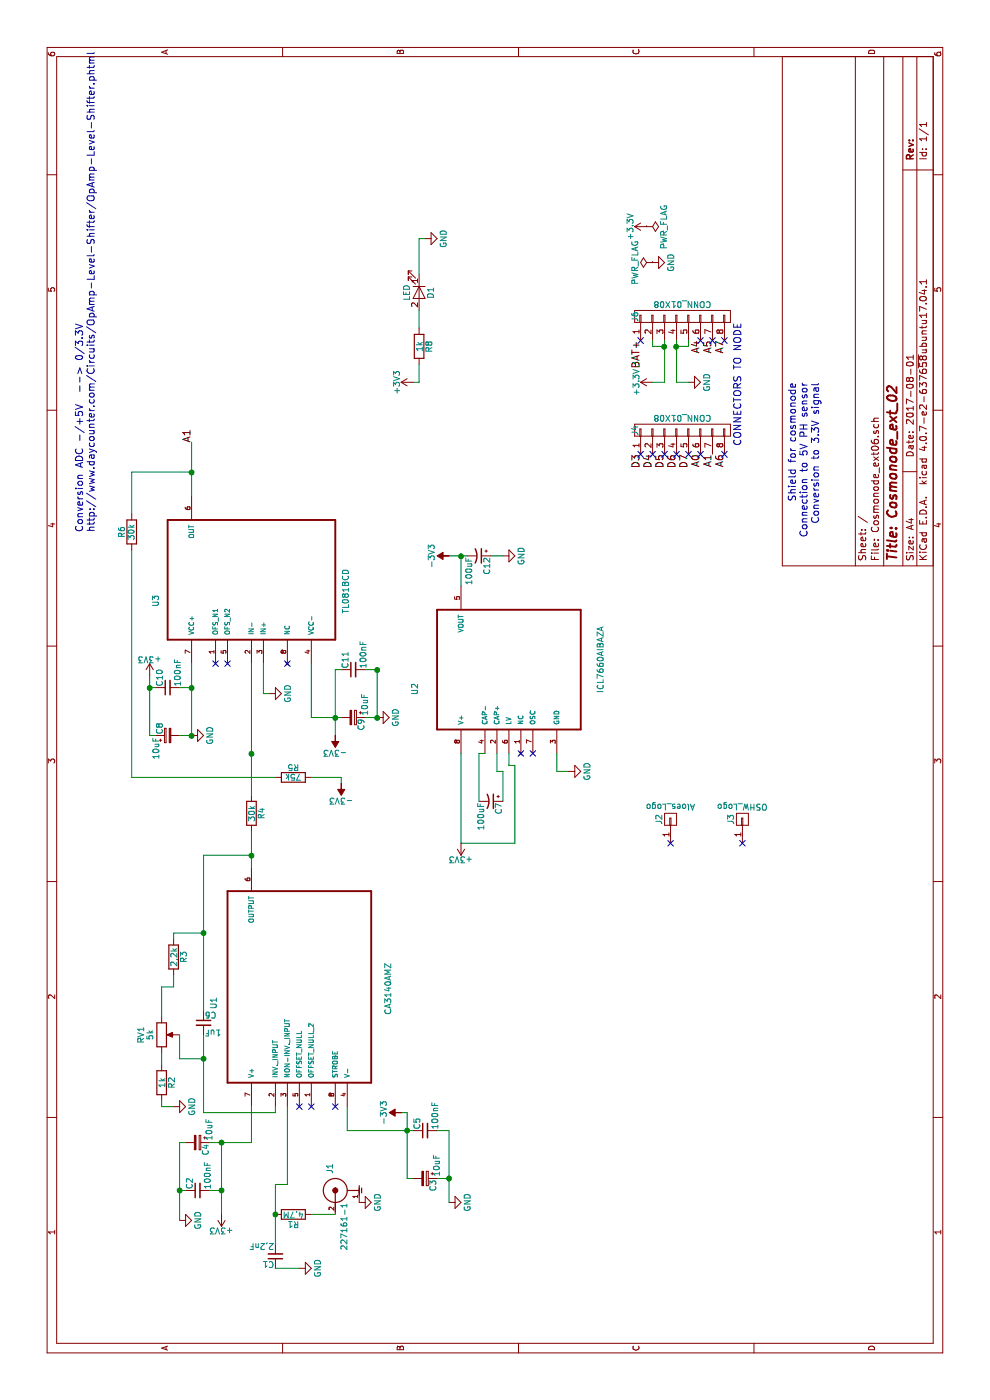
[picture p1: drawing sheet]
EESchema Schematic File Version 2
LIBS:power
LIBS:device
LIBS:switches
LIBS:relays
LIBS:motors
LIBS:transistors
LIBS:conn
LIBS:linear
LIBS:regul
LIBS:74xx
LIBS:cmos4000
LIBS:adc-dac
LIBS:memory
LIBS:xilinx
LIBS:microcontrollers
LIBS:dsp
LIBS:microchip
LIBS:analog_switches
LIBS:motorola
LIBS:texas
LIBS:intel
LIBS:audio
LIBS:interface
LIBS:digital-audio
LIBS:philips
LIBS:display
LIBS:cypress
LIBS:siliconi
LIBS:opto
LIBS:atmel
LIBS:contrib
LIBS:valves
LIBS:BSS138
LIBS:BNC_P7003
LIBS:CA3140AMZ
LIBS:ICL7660AIBAZA
LIBS:TL081BCD
LIBS:Cosmonode_ext06-cache
EELAYER 25 0
EELAYER END
$Descr A4 11693 8268
encoding utf-8
Sheet 1 1
Title "Cosmonode_ext_02"
Date "2017-08-01"
Rev ""
Comp ""
Comment1 ""
Comment2 ""
Comment3 ""
Comment4 ""
$EndDescr
$Comp
L CONN_01X08 J4
U 1 1
P 8100 5700
F 0 "J4" H 8100 6100 50  0000 C CNN
F 1 "CONN_01X08" V 8200 5700 50  0000 C CNN
F 2 "Socket_Strips:Socket_Strip_Straight_1x08_Pitch2.54mm" H 8100 5700 50  0001 C CNN
F 3 "" H 8100 5700 50  0001 C CNN
	1    8100 5700
	1    0    0    -1  
$EndComp
$Comp
L CONN_01X08 J6
U 1 1
P 9050 5700
F 0 "J6" H 9050 6100 50  0000 C CNN
F 1 "CONN_01X08" V 9150 5700 50  0000 C CNN
F 2 "Socket_Strips:Socket_Strip_Straight_1x08_Pitch2.54mm" H 9050 5700 50  0001 C CNN
F 3 "" H 9050 5700 50  0001 C CNN
	1    9050 5700
	1    0    0    -1  
$EndComp
Text Label 7900 5350 2    60   ~ 0
D3
Text Label 7900 5450 2    60   ~ 0
D4
Text Label 7900 5550 2    60   ~ 0
D5
Text Label 7900 5650 2    60   ~ 0
D6
Text Label 7900 5750 2    60   ~ 0
D7
Text Label 7900 5950 2    60   ~ 0
A1
Text Label 8850 5350 2    60   ~ 0
BAT+
$Comp
L +3.3V #PWR01
U 1 1
P 8500 5450
F 0 "#PWR01" H 8500 5300 50  0001 C CNN
F 1 "+3.3V" H 8500 5590 50  0000 C CNN
F 2 "" H 8500 5450 50  0001 C CNN
F 3 "" H 8500 5450 50  0001 C CNN
	1    8500 5450
	1    0    0    -1  
$EndComp
$Comp
L GND #PWR02
U 1 1
P 8500 5750
F 0 "#PWR02" H 8500 5500 50  0001 C CNN
F 1 "GND" H 8500 5600 50  0000 C CNN
F 2 "" H 8500 5750 50  0001 C CNN
F 3 "" H 8500 5750 50  0001 C CNN
	1    8500 5750
	1    0    0    -1  
$EndComp
Text Label 8850 5850 2    60   ~ 0
A4
Text Label 8850 5950 2    60   ~ 0
A5
$Comp
L +3.3V #PWR03
U 1 1
P 9800 5400
F 0 "#PWR03" H 9800 5250 50  0001 C CNN
F 1 "+3.3V" H 9800 5540 50  0000 C CNN
F 2 "" H 9800 5400 50  0001 C CNN
F 3 "" H 9800 5400 50  0001 C CNN
	1    9800 5400
	1    0    0    -1  
$EndComp
$Comp
L GND #PWR04
U 1 1
P 9500 5450
F 0 "#PWR04" H 9500 5200 50  0001 C CNN
F 1 "GND" H 9500 5300 50  0000 C CNN
F 2 "" H 9500 5450 50  0001 C CNN
F 3 "" H 9500 5450 50  0001 C CNN
	1    9500 5450
	1    0    0    -1  
$EndComp
$Comp
L PWR_FLAG #FLG05
U 1 1
P 9500 5450
F 0 "#FLG05" H 9500 5525 50  0001 C CNN
F 1 "PWR_FLAG" H 9500 5600 50  0000 C CNN
F 2 "" H 9500 5450 50  0001 C CNN
F 3 "" H 9500 5450 50  0001 C CNN
	1    9500 5450
	1    0    0    -1  
$EndComp
$Comp
L PWR_FLAG #FLG06
U 1 1
P 9800 5400
F 0 "#FLG06" H 9800 5475 50  0001 C CNN
F 1 "PWR_FLAG" H 9800 5550 50  0000 C CNN
F 2 "" H 9800 5400 50  0001 C CNN
F 3 "" H 9800 5400 50  0001 C CNN
	1    9800 5400
	-1   0    0    1   
$EndComp
NoConn ~ 8850 5350
Text Notes 8500 6850 2    60   ~ 0
Shield for cosmonode\nConnection to 5V PH sensor\nConversion to 3.3V signal
NoConn ~ 8850 5850
NoConn ~ 8850 5950
NoConn ~ 7900 5750
Text Notes 9000 6200 2    60   ~ 0
CONNECTORS TO NODE
Text Label 7900 6050 2    60   ~ 0
A6
Text Label 8850 6050 2    60   ~ 0
A7
NoConn ~ 7900 6050
$Comp
L 227161-1 J1
U 1 1
P 1750 2800
F 0 "J1" H 1890 2820 50  0000 L BNN
F 1 "227161-1" H 1250 2700 50  0000 L BNN
F 2 "BNC_P7003:TE_227161-1" H 1750 2800 50  0001 L BNN
F 3 "227161-1" H 1750 2800 50  0001 L BNN
F 4 "Good" H 1750 2800 50  0001 L BNN "Availability"
F 5 "BNC Series 50 Ohm Right Angle Through Hole Jack Female Socket Connector" H 1750 2800 50  0001 L BNN "Description"
F 6 "TE Connectivity / AMP" H 1750 2800 50  0001 L BNN "MF"
F 7 "None" H 1750 2800 50  0001 L BNN "Package"
F 8 "2.39 USD" H 1750 2800 50  0001 L BNN "Price"
	1    1750 2800
	1    0    0    -1  
$EndComp
$Comp
L CA3140AMZ U1
U 1 1
P 3450 2400
F 0 "U1" H 3266 2990 50  0000 L BNN
F 1 "CA3140AMZ" H 3218 1533 50  0000 L BNN
F 2 "Housings_SOIC:SOIC-8_3.9x4.9mm_Pitch1.27mm" H 3450 2400 50  0001 L BNN
F 3 "CA3140AMZ" H 3450 2400 50  0001 L BNN
F 4 "1.59 USD" H 3450 2400 50  0001 L BNN "Price"
F 5 "SOIC-8 Intersil" H 3450 2400 50  0001 L BNN "Package"
F 6 "Intersil" H 3450 2400 50  0001 L BNN "MF"
F 7 "CA140 Series 4.5 MHz 9 V/us 36 V BiMOS Operational Amplifier - SOIC-8" H 3450 2400 50  0001 L BNN "Description"
F 8 "Good" H 3450 2400 50  0001 L BNN "Availability"
	1    3450 2400
	1    0    0    -1  
$EndComp
$Comp
L TL081BCD U3
U 1 1
P 6850 2000
F 0 "U3" H 6626 2676 50  0000 L BNN
F 1 "TL081BCD" H 6570 1089 50  0000 L BNN
F 2 "Housings_SOIC:SOIC-8_3.9x4.9mm_Pitch1.27mm" H 6850 2000 50  0001 L BNN
F 3 "Texas Instruments" H 6850 2000 50  0001 L BNN
F 4 "SOIC-8 Texas Instruments" H 6850 2000 50  0001 L BNN "Package"
F 5 "JFET-Input Operational Amplifier 8-SOIC 0 to 70" H 6850 2000 50  0001 L BNN "Description"
F 6 "Good" H 6850 2000 50  0001 L BNN "Availability"
F 7 "TL081BCD" H 6850 2000 50  0001 L BNN "MP"
F 8 "0.59 USD" H 6850 2000 50  0001 L BNN "Price"
	1    6850 2000
	1    0    0    -1  
$EndComp
$Comp
L ICL7660AIBAZA U2
U 1 1
P 6100 4150
F 0 "U2" H 5889 4810 50  0000 L BNN
F 1 "ICL7660AIBAZA" H 5907 3259 50  0000 L BNN
F 2 "Housings_SOIC:SOIC-8_3.9x4.9mm_Pitch1.27mm" H 6100 4150 50  0001 L BNN
F 3 "ICL7660AIBAZA" H 6100 4150 50  0001 L BNN
F 4 "Good" H 6100 4150 50  0001 L BNN "Availability"
F 5 "ICL7660 Series 1.5 - 12 Vin 45 mA 10 kHz CMOS Voltage Converter - SOIC-8" H 6100 4150 50  0001 L BNN "Description"
F 6 "Intersil" H 6100 4150 50  0001 L BNN "MF"
F 7 "SOIC-8 Intersil" H 6100 4150 50  0001 L BNN "Package"
F 8 "1.20 USD" H 6100 4150 50  0001 L BNN "Price"
	1    6100 4150
	1    0    0    -1  
$EndComp
$Comp
L POT RV1
U 1 1
P 3050 1350
F 0 "RV1" V 2875 1350 50  0000 C CNN
F 1 "5k" V 2950 1350 50  0000 C CNN
F 2 "Potentiometers:Potentiometer_Trimmer_Bourns_3296W" H 3050 1350 50  0001 C CNN
F 3 "" H 3050 1350 50  0001 C CNN
	1    3050 1350
	0    1    1    0   
$EndComp
$Comp
L GND #PWR07
U 1 1
P 1650 3000
F 0 "#PWR07" H 1650 2750 50  0001 C CNN
F 1 "GND" H 1650 2850 50  0000 C CNN
F 2 "" H 1650 3000 50  0001 C CNN
F 3 "" H 1650 3000 50  0001 C CNN
	1    1650 3000
	1    0    0    -1  
$EndComp
$Comp
L R R1
U 1 1
P 1550 2450
F 0 "R1" V 1630 2450 50  0000 C CNN
F 1 "4,7M" V 1550 2450 50  0000 C CNN
F 2 "Resistors_SMD:R_0603_HandSoldering" V 1480 2450 50  0001 C CNN
F 3 "" H 1550 2450 50  0001 C CNN
	1    1550 2450
	-1   0    0    1   
$EndComp
$Comp
L C_Small C1
U 1 1
P 1200 2300
F 0 "C1" H 1210 2370 50  0000 L CNN
F 1 "2,2nF" H 1210 2220 50  0000 L CNN
F 2 "Capacitors_SMD:C_0603_HandSoldering" H 1200 2300 50  0001 C CNN
F 3 "" H 1200 2300 50  0001 C CNN
	1    1200 2300
	0    -1   -1   0   
$EndComp
$Comp
L GND #PWR08
U 1 1
P 1100 2500
F 0 "#PWR08" H 1100 2250 50  0001 C CNN
F 1 "GND" H 1100 2350 50  0000 C CNN
F 2 "" H 1100 2500 50  0001 C CNN
F 3 "" H 1100 2500 50  0001 C CNN
	1    1100 2500
	1    0    0    -1  
$EndComp
$Comp
L C_Small C2
U 1 1
P 1750 1650
F 0 "C2" H 1760 1720 50  0000 L CNN
F 1 "100nF" H 1760 1570 50  0000 L CNN
F 2 "Capacitors_SMD:C_0603_HandSoldering" H 1750 1650 50  0001 C CNN
F 3 "" H 1750 1650 50  0001 C CNN
	1    1750 1650
	1    0    0    -1  
$EndComp
$Comp
L GND #PWR09
U 1 1
P 1500 1500
F 0 "#PWR09" H 1500 1250 50  0001 C CNN
F 1 "GND" H 1500 1350 50  0000 C CNN
F 2 "" H 1500 1500 50  0001 C CNN
F 3 "" H 1500 1500 50  0001 C CNN
	1    1500 1500
	1    0    0    -1  
$EndComp
$Comp
L CP_Small C4
U 1 1
P 2150 1650
F 0 "C4" H 2160 1720 50  0000 L CNN
F 1 "10uF" H 1950 1750 50  0000 L CNN
F 2 "Capacitors_SMD:C_0603_HandSoldering" H 2150 1650 50  0001 C CNN
F 3 "" H 2150 1650 50  0001 C CNN
	1    2150 1650
	-1   0    0    1   
$EndComp
$Comp
L C_Small C6
U 1 1
P 3150 1700
F 0 "C6" H 3160 1770 50  0000 L CNN
F 1 "1uF" H 3160 1620 50  0000 L CNN
F 2 "Capacitors_SMD:C_0603_HandSoldering" H 3150 1700 50  0001 C CNN
F 3 "" H 3150 1700 50  0001 C CNN
	1    3150 1700
	0    1    1    0   
$EndComp
$Comp
L R R3
U 1 1
P 3700 1450
F 0 "R3" V 3780 1450 50  0000 C CNN
F 1 "2,2k" V 3700 1450 50  0000 C CNN
F 2 "Resistors_SMD:R_0603_HandSoldering" V 3630 1450 50  0001 C CNN
F 3 "" H 3700 1450 50  0001 C CNN
	1    3700 1450
	0    1    1    0   
$EndComp
$Comp
L R R2
U 1 1
P 2650 1350
F 0 "R2" V 2730 1350 50  0000 C CNN
F 1 "1k" V 2650 1350 50  0000 C CNN
F 2 "Resistors_SMD:R_0603_HandSoldering" V 2580 1350 50  0001 C CNN
F 3 "" H 2650 1350 50  0001 C CNN
	1    2650 1350
	0    1    1    0   
$EndComp
$Comp
L GND #PWR010
U 1 1
P 2450 1450
F 0 "#PWR010" H 2450 1200 50  0001 C CNN
F 1 "GND" H 2450 1300 50  0000 C CNN
F 2 "" H 2450 1450 50  0001 C CNN
F 3 "" H 2450 1450 50  0001 C CNN
	1    2450 1450
	1    0    0    -1  
$EndComp
NoConn ~ 2450 2500
NoConn ~ 2450 2800
NoConn ~ 2450 2600
$Comp
L C_Small C5
U 1 1
P 2250 3550
F 0 "C5" H 2260 3620 50  0000 L CNN
F 1 "100nF" H 2260 3470 50  0000 L CNN
F 2 "Capacitors_SMD:C_0603_HandSoldering" H 2250 3550 50  0001 C CNN
F 3 "" H 2250 3550 50  0001 C CNN
	1    2250 3550
	1    0    0    -1  
$EndComp
$Comp
L GND #PWR011
U 1 1
P 1650 3750
F 0 "#PWR011" H 1650 3500 50  0001 C CNN
F 1 "GND" H 1650 3600 50  0000 C CNN
F 2 "" H 1650 3750 50  0001 C CNN
F 3 "" H 1650 3750 50  0001 C CNN
	1    1650 3750
	1    0    0    -1  
$EndComp
$Comp
L CP_Small C3
U 1 1
P 1850 3550
F 0 "C3" H 1860 3620 50  0000 L CNN
F 1 "10uF" H 1650 3650 50  0000 L CNN
F 2 "Capacitors_SMD:C_0603_HandSoldering" H 1850 3550 50  0001 C CNN
F 3 "" H 1850 3550 50  0001 C CNN
	1    1850 3550
	-1   0    0    1   
$EndComp
$Comp
L R R4
U 1 1
P 4900 2100
F 0 "R4" V 4980 2100 50  0000 C CNN
F 1 "30k" V 4900 2100 50  0000 C CNN
F 2 "Resistors_SMD:R_0603_HandSoldering" V 4830 2100 50  0001 C CNN
F 3 "" H 4900 2100 50  0001 C CNN
	1    4900 2100
	0    1    1    0   
$EndComp
$Comp
L R R5
U 1 1
P 5200 2450
F 0 "R5" V 5280 2450 50  0000 C CNN
F 1 "75k" V 5200 2450 50  0000 C CNN
F 2 "Resistors_SMD:R_0603_HandSoldering" V 5130 2450 50  0001 C CNN
F 3 "" H 5200 2450 50  0001 C CNN
	1    5200 2450
	1    0    0    -1  
$EndComp
$Comp
L R R6
U 1 1
P 7250 1100
F 0 "R6" V 7330 1100 50  0000 C CNN
F 1 "30k" V 7250 1100 50  0000 C CNN
F 2 "Resistors_SMD:R_0603_HandSoldering" V 7180 1100 50  0001 C CNN
F 3 "" H 7250 1100 50  0001 C CNN
	1    7250 1100
	0    -1   -1   0   
$EndComp
Text Label 7900 5850 2    60   ~ 0
A0
NoConn ~ 6150 1900
NoConn ~ 6150 1800
$Comp
L GND #PWR012
U 1 1
P 5900 2250
F 0 "#PWR012" H 5900 2000 50  0001 C CNN
F 1 "GND" H 5900 2100 50  0000 C CNN
F 2 "" H 5900 2250 50  0001 C CNN
F 3 "" H 5900 2250 50  0001 C CNN
	1    5900 2250
	1    0    0    -1  
$EndComp
$Comp
L C_Small C10
U 1 1
P 5950 1400
F 0 "C10" H 5960 1470 50  0000 L CNN
F 1 "100nF" H 5960 1320 50  0000 L CNN
F 2 "Capacitors_SMD:C_0603_HandSoldering" H 5950 1400 50  0001 C CNN
F 3 "" H 5950 1400 50  0001 C CNN
	1    5950 1400
	1    0    0    -1  
$EndComp
$Comp
L GND #PWR013
U 1 1
P 5550 1600
F 0 "#PWR013" H 5550 1350 50  0001 C CNN
F 1 "GND" H 5550 1450 50  0000 C CNN
F 2 "" H 5550 1600 50  0001 C CNN
F 3 "" H 5550 1600 50  0001 C CNN
	1    5550 1600
	1    0    0    -1  
$EndComp
$Comp
L CP_Small C8
U 1 1
P 5550 1400
F 0 "C8" H 5560 1470 50  0000 L CNN
F 1 "10uF" H 5350 1500 50  0000 L CNN
F 2 "Capacitors_SMD:C_0603_HandSoldering" H 5550 1400 50  0001 C CNN
F 3 "" H 5550 1400 50  0001 C CNN
	1    5550 1400
	1    0    0    -1  
$EndComp
Wire Wire Line
	8500 5650 8850 5650
Wire Wire Line
	8500 5650 8500 5750
Wire Wire Line
	8850 5750 8800 5750
Wire Wire Line
	8800 5750 8800 5650
Connection ~ 8800 5650
Wire Wire Line
	8500 5550 8850 5550
Wire Wire Line
	8500 5550 8500 5450
Wire Wire Line
	8850 5450 8800 5450
Wire Wire Line
	8800 5450 8800 5550
Connection ~ 8800 5550
Wire Wire Line
	1550 2600 1550 2800
Wire Wire Line
	1100 2300 1100 2500
Connection ~ 1550 2300
Wire Wire Line
	2150 2100 2450 2100
Wire Wire Line
	2150 1750 2150 2100
Wire Wire Line
	1750 1750 1750 1850
Wire Wire Line
	1550 1850 2150 1850
Connection ~ 2150 1850
Connection ~ 1750 1850
Wire Wire Line
	1500 1500 2150 1500
Wire Wire Line
	2150 1500 2150 1550
Wire Wire Line
	1750 1550 1750 1500
Connection ~ 1750 1500
Wire Wire Line
	2400 2300 2450 2300
Wire Wire Line
	4450 2100 4750 2100
Wire Wire Line
	2400 1700 3050 1700
Wire Wire Line
	3250 1700 4550 1700
Wire Wire Line
	3200 1350 3450 1350
Wire Wire Line
	3450 1350 3450 1450
Wire Wire Line
	3050 1500 2850 1500
Wire Wire Line
	2850 1500 2850 1700
Connection ~ 2850 1700
Wire Wire Line
	2400 1700 2400 2300
Wire Wire Line
	2800 1350 2900 1350
Wire Wire Line
	2500 1350 2450 1350
Wire Wire Line
	2450 1350 2450 1450
Wire Wire Line
	3450 1450 3550 1450
Wire Wire Line
	3850 1450 3900 1450
Wire Wire Line
	3900 1450 3900 1700
Connection ~ 3900 1700
Wire Wire Line
	4550 1700 4550 2100
Wire Wire Line
	1850 3650 1850 3750
Wire Wire Line
	1650 3750 2250 3750
Connection ~ 1850 3750
Wire Wire Line
	2250 2900 2250 3450
Wire Wire Line
	1850 3450 1850 3400
Wire Wire Line
	1300 2300 1800 2300
Wire Wire Line
	1800 2300 1800 2400
Wire Wire Line
	1800 2400 2450 2400
Wire Wire Line
	2250 3750 2250 3650
Wire Wire Line
	2400 3400 2400 3350
Connection ~ 2250 3400
Wire Wire Line
	1850 3400 2400 3400
Wire Wire Line
	2450 2900 2250 2900
Connection ~ 4550 2100
Wire Wire Line
	5050 2100 6150 2100
Wire Wire Line
	5200 1100 5200 2300
Connection ~ 5400 2100
Wire Wire Line
	7750 1600 7750 1100
Wire Wire Line
	7750 1100 7400 1100
Wire Wire Line
	5200 1100 7100 1100
Connection ~ 7750 1600
Wire Wire Line
	5200 2600 5200 2850
Wire Wire Line
	5200 2850 5150 2850
Wire Wire Line
	6150 2200 5900 2200
Wire Wire Line
	5900 2200 5900 2250
Wire Wire Line
	5550 1500 5550 1600
Connection ~ 5550 1600
Wire Wire Line
	5950 1250 5950 1300
Wire Wire Line
	5950 1500 5950 1600
Connection ~ 5950 1600
Wire Wire Line
	5550 1600 6150 1600
Wire Wire Line
	5550 1250 6050 1250
Wire Wire Line
	5550 1250 5550 1300
$Comp
L C_Small C11
U 1 1
P 6100 2950
F 0 "C11" H 6110 3020 50  0000 L CNN
F 1 "100nF" H 6110 2870 50  0000 L CNN
F 2 "Capacitors_SMD:C_0603_HandSoldering" H 6100 2950 50  0001 C CNN
F 3 "" H 6100 2950 50  0001 C CNN
	1    6100 2950
	1    0    0    -1  
$EndComp
$Comp
L GND #PWR014
U 1 1
P 5700 3150
F 0 "#PWR014" H 5700 2900 50  0001 C CNN
F 1 "GND" H 5700 3000 50  0000 C CNN
F 2 "" H 5700 3150 50  0001 C CNN
F 3 "" H 5700 3150 50  0001 C CNN
	1    5700 3150
	1    0    0    -1  
$EndComp
$Comp
L CP_Small C9
U 1 1
P 5700 2950
F 0 "C9" H 5710 3020 50  0000 L CNN
F 1 "10uF" H 5500 3050 50  0000 L CNN
F 2 "Capacitors_SMD:C_0603_HandSoldering" H 5700 2950 50  0001 C CNN
F 3 "" H 5700 2950 50  0001 C CNN
	1    5700 2950
	-1   0    0    1   
$EndComp
Wire Wire Line
	5700 3050 5700 3150
Connection ~ 5700 3150
Wire Wire Line
	6100 2800 6100 2850
Wire Wire Line
	6100 3050 6100 3150
Connection ~ 6100 3150
Wire Wire Line
	5550 2800 6100 2800
Wire Wire Line
	5700 2600 5700 2850
Connection ~ 5700 2800
Wire Wire Line
	6100 3150 5700 3150
Wire Wire Line
	5700 2600 6150 2600
$Comp
L LED D1
U 1 1
P 9250 3500
F 0 "D1" H 9250 3600 50  0000 C CNN
F 1 "LED" H 9250 3400 50  0000 C CNN
F 2 "LEDs:LED_0603_HandSoldering" H 9250 3500 50  0001 C CNN
F 3 "" H 9250 3500 50  0001 C CNN
	1    9250 3500
	-1   0    0    1   
$EndComp
$Comp
L R R8
U 1 1
P 8800 3500
F 0 "R8" V 8880 3500 50  0000 C CNN
F 1 "1k" V 8800 3500 50  0000 C CNN
F 2 "Resistors_SMD:R_0603_HandSoldering" V 8730 3500 50  0001 C CNN
F 3 "" H 8800 3500 50  0001 C CNN
	1    8800 3500
	0    1    1    0   
$EndComp
$Comp
L GND #PWR015
U 1 1
P 9700 3550
F 0 "#PWR015" H 9700 3300 50  0001 C CNN
F 1 "GND" H 9700 3400 50  0000 C CNN
F 2 "" H 9700 3550 50  0001 C CNN
F 3 "" H 9700 3550 50  0001 C CNN
	1    9700 3550
	1    0    0    -1  
$EndComp
Wire Wire Line
	8500 3450 8500 3500
Wire Wire Line
	9700 3500 9700 3550
Wire Wire Line
	9400 3500 9700 3500
Wire Wire Line
	8950 3500 9100 3500
Wire Wire Line
	8500 3500 8650 3500
$Comp
L CP1_Small C7
U 1 1
P 5000 4100
F 0 "C7" H 5010 4170 50  0000 L CNN
F 1 "100uF" H 5010 4020 50  0000 L CNN
F 2 "Capacitors_SMD:C_0603_HandSoldering" H 5000 4100 50  0001 C CNN
F 3 "" H 5000 4100 50  0001 C CNN
	1    5000 4100
	-1   0    0    1   
$EndComp
NoConn ~ 5400 4450
NoConn ~ 5400 4350
NoConn ~ 6150 2400
Wire Wire Line
	5400 4650 5250 4650
Wire Wire Line
	5250 4650 5250 4750
$Comp
L GND #PWR016
U 1 1
P 5250 4750
F 0 "#PWR016" H 5250 4500 50  0001 C CNN
F 1 "GND" H 5250 4600 50  0000 C CNN
F 2 "" H 5250 4750 50  0001 C CNN
F 3 "" H 5250 4750 50  0001 C CNN
	1    5250 4750
	1    0    0    -1  
$EndComp
Wire Wire Line
	5250 4200 5000 4200
Wire Wire Line
	5000 4000 5400 4000
Wire Wire Line
	5400 4000 5400 4050
Wire Wire Line
	5400 4150 5250 4150
Wire Wire Line
	5250 4150 5250 4200
Wire Wire Line
	5400 4250 5300 4250
Wire Wire Line
	5300 4250 5300 4300
Wire Wire Line
	5300 4300 4650 4300
Wire Wire Line
	4650 4300 4650 3850
Wire Wire Line
	4650 3850 5400 3850
$Comp
L CP1_Small C12
U 1 1
P 7050 4000
F 0 "C12" H 7060 4070 50  0000 L CNN
F 1 "100uF" H 7060 3920 50  0000 L CNN
F 2 "Capacitors_SMD:C_0603_HandSoldering" H 7050 4000 50  0001 C CNN
F 3 "" H 7050 4000 50  0001 C CNN
	1    7050 4000
	-1   0    0    1   
$EndComp
$Comp
L GND #PWR017
U 1 1
P 7050 4200
F 0 "#PWR017" H 7050 3950 50  0001 C CNN
F 1 "GND" H 7050 4050 50  0000 C CNN
F 2 "" H 7050 4200 50  0001 C CNN
F 3 "" H 7050 4200 50  0001 C CNN
	1    7050 4200
	1    0    0    -1  
$EndComp
Wire Wire Line
	7050 4100 7050 4200
Wire Wire Line
	6800 3850 7050 3850
Wire Wire Line
	7050 3750 7050 3900
Connection ~ 7050 3850
Text Notes 7250 800  0    60   ~ 0
Conversion ADC -/+5V  --> 0/3.3V\nhttp://www.daycounter.com/Circuits/OpAmp-Level-Shifter/OpAmp-Level-Shifter.phtml
Wire Wire Line
	7550 1600 8000 1600
$Comp
L CONN_01X01 J2
U 1 1
P 4850 5600
F 0 "J2" H 4850 5700 50  0000 C CNN
F 1 "Aloes_Logo" V 4950 5600 50  0000 C CNN
F 2 "Aloes:Aloes_mini" H 4850 5600 50  0001 C CNN
F 3 "" H 4850 5600 50  0001 C CNN
	1    4850 5600
	1    0    0    -1  
$EndComp
$Comp
L CONN_01X01 J3
U 1 1
P 4850 6200
F 0 "J3" H 4850 6300 50  0000 C CNN
F 1 "OSHW_Logo" V 4950 6200 50  0000 C CNN
F 2 "Symbols:OSHW-Logo_5.7x6mm_SilkScreen" H 4850 6200 50  0001 C CNN
F 3 "" H 4850 6200 50  0001 C CNN
	1    4850 6200
	1    0    0    -1  
$EndComp
NoConn ~ 4650 5600
NoConn ~ 4650 6200
NoConn ~ 7900 5350
NoConn ~ 7900 5450
NoConn ~ 7900 5550
NoConn ~ 7900 5650
NoConn ~ 7900 5850
NoConn ~ 8850 6050
$Comp
L -3V3 #PWR6
U 1 1
P 2400 3350
F 0 "#PWR6" H 2400 3450 50  0001 C CNN
F 1 "-3V3" H 2400 3500 50  0000 C CNN
F 2 "" H 2400 3350 50  0001 C CNN
F 3 "" H 2400 3350 50  0001 C CNN
	1    2400 3350
	1    0    0    -1  
$EndComp
$Comp
L +3V3 #PWR018
U 1 1
P 1550 1850
F 0 "#PWR018" H 1550 1700 50  0001 C CNN
F 1 "+3V3" H 1550 1990 50  0000 C CNN
F 2 "" H 1550 1850 50  0001 C CNN
F 3 "" H 1550 1850 50  0001 C CNN
	1    1550 1850
	0    -1   -1   0   
$EndComp
$Comp
L -3V3 #PWR9
U 1 1
P 5150 2850
F 0 "#PWR9" H 5150 2950 50  0001 C CNN
F 1 "-3V3" H 5150 3000 50  0000 C CNN
F 2 "" H 5150 2850 50  0001 C CNN
F 3 "" H 5150 2850 50  0001 C CNN
	1    5150 2850
	0    -1   -1   0   
$EndComp
$Comp
L -3V3 #PWR12
U 1 1
P 5550 2800
F 0 "#PWR12" H 5550 2900 50  0001 C CNN
F 1 "-3V3" H 5550 2950 50  0000 C CNN
F 2 "" H 5550 2800 50  0001 C CNN
F 3 "" H 5550 2800 50  0001 C CNN
	1    5550 2800
	0    -1   -1   0   
$EndComp
$Comp
L +3V3 #PWR019
U 1 1
P 6050 1250
F 0 "#PWR019" H 6050 1100 50  0001 C CNN
F 1 "+3V3" H 6050 1390 50  0000 C CNN
F 2 "" H 6050 1250 50  0001 C CNN
F 3 "" H 6050 1250 50  0001 C CNN
	1    6050 1250
	0    1    1    0   
$EndComp
Connection ~ 5950 1250
$Comp
L -3V3 #PWR16
U 1 1
P 7050 3750
F 0 "#PWR16" H 7050 3850 50  0001 C CNN
F 1 "-3V3" H 7050 3900 50  0000 C CNN
F 2 "" H 7050 3750 50  0001 C CNN
F 3 "" H 7050 3750 50  0001 C CNN
	1    7050 3750
	1    0    0    -1  
$EndComp
$Comp
L +3V3 #PWR020
U 1 1
P 4650 3850
F 0 "#PWR020" H 4650 3700 50  0001 C CNN
F 1 "+3V3" H 4650 3990 50  0000 C CNN
F 2 "" H 4650 3850 50  0001 C CNN
F 3 "" H 4650 3850 50  0001 C CNN
	1    4650 3850
	0    -1   -1   0   
$EndComp
$Comp
L +3V3 #PWR021
U 1 1
P 8500 3450
F 0 "#PWR021" H 8500 3300 50  0001 C CNN
F 1 "+3V3" H 8500 3590 50  0000 C CNN
F 2 "" H 8500 3450 50  0001 C CNN
F 3 "" H 8500 3450 50  0001 C CNN
	1    8500 3450
	1    0    0    -1  
$EndComp
Text Label 8000 1600 0    60   ~ 0
A1
$EndSCHEMATC
